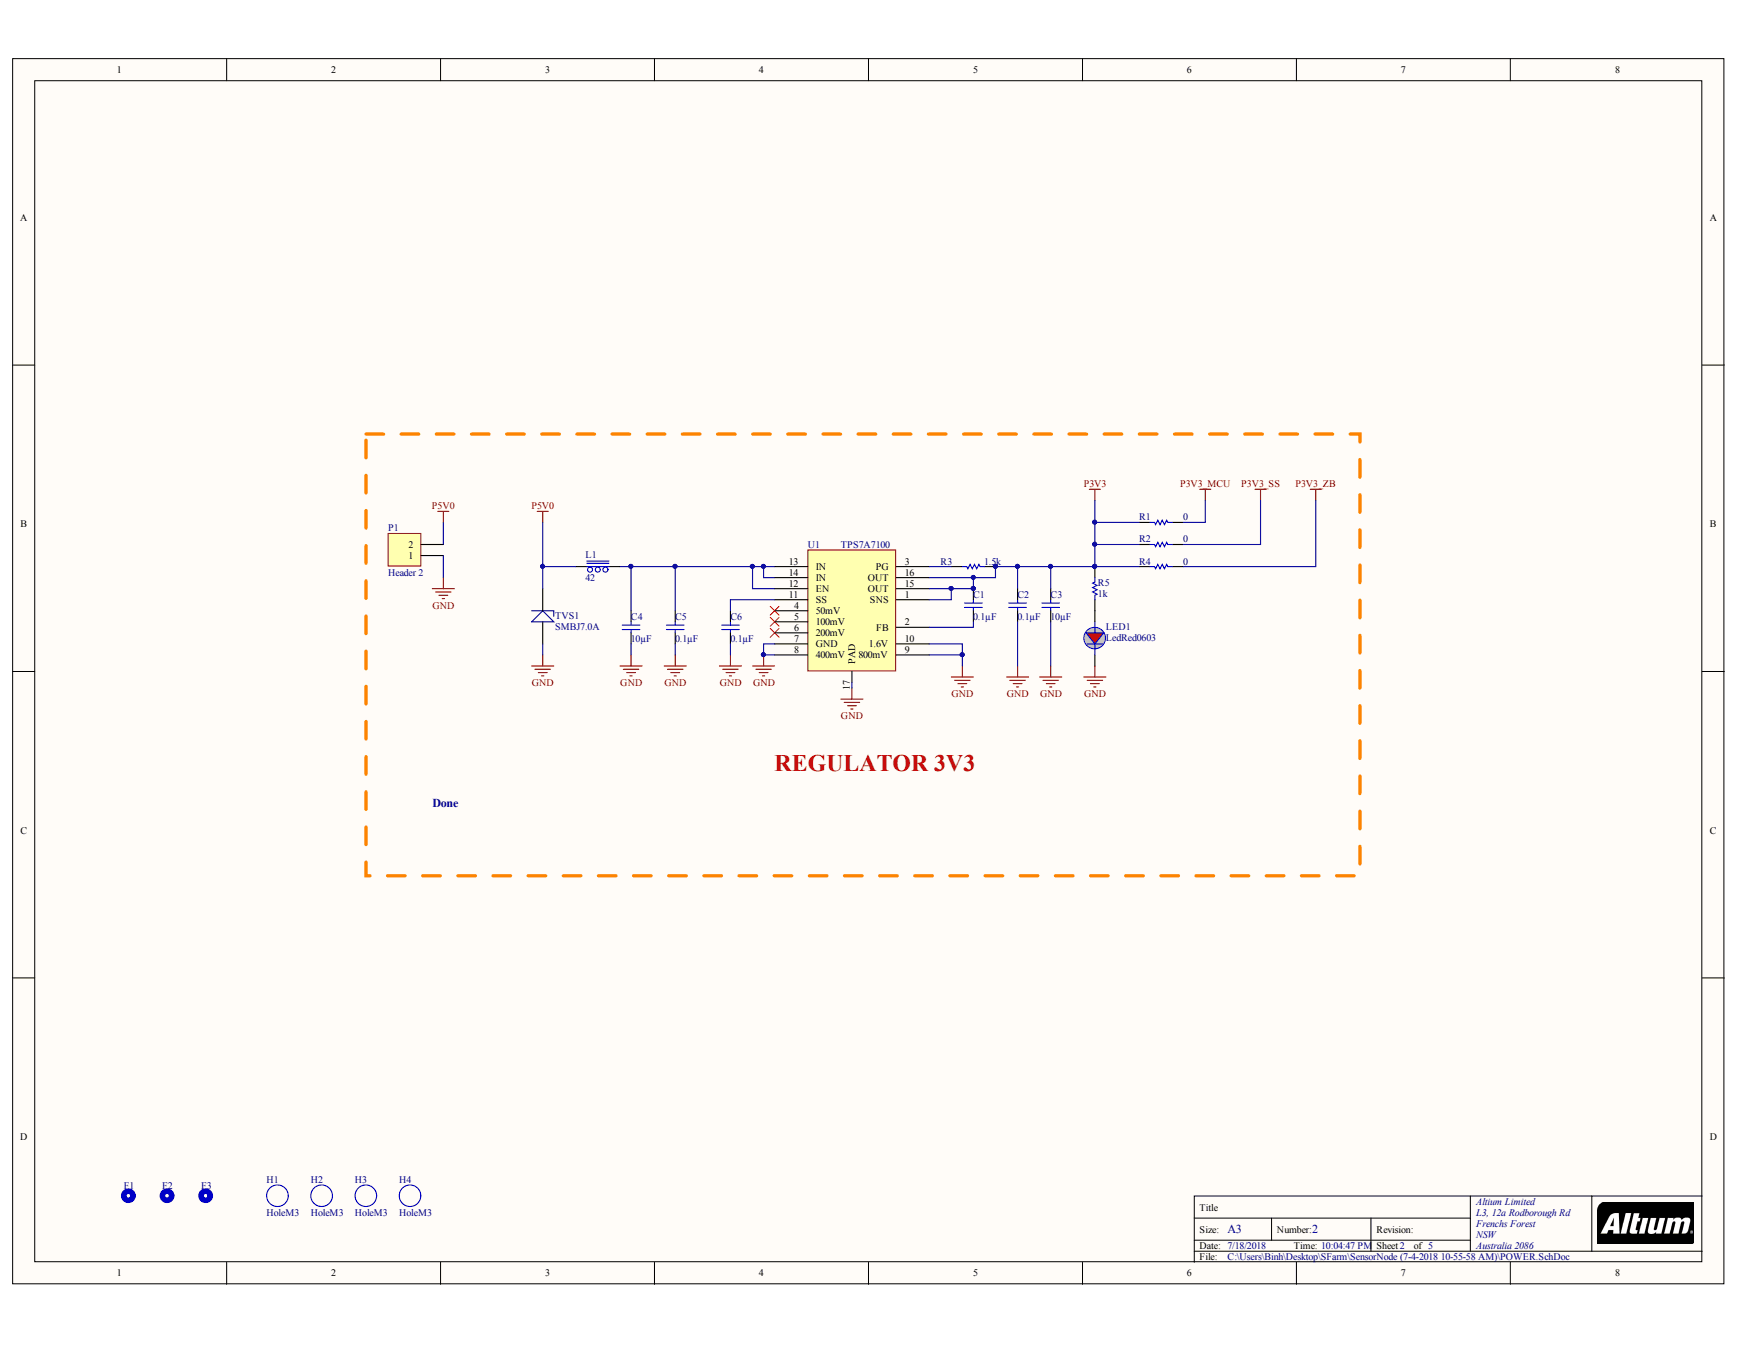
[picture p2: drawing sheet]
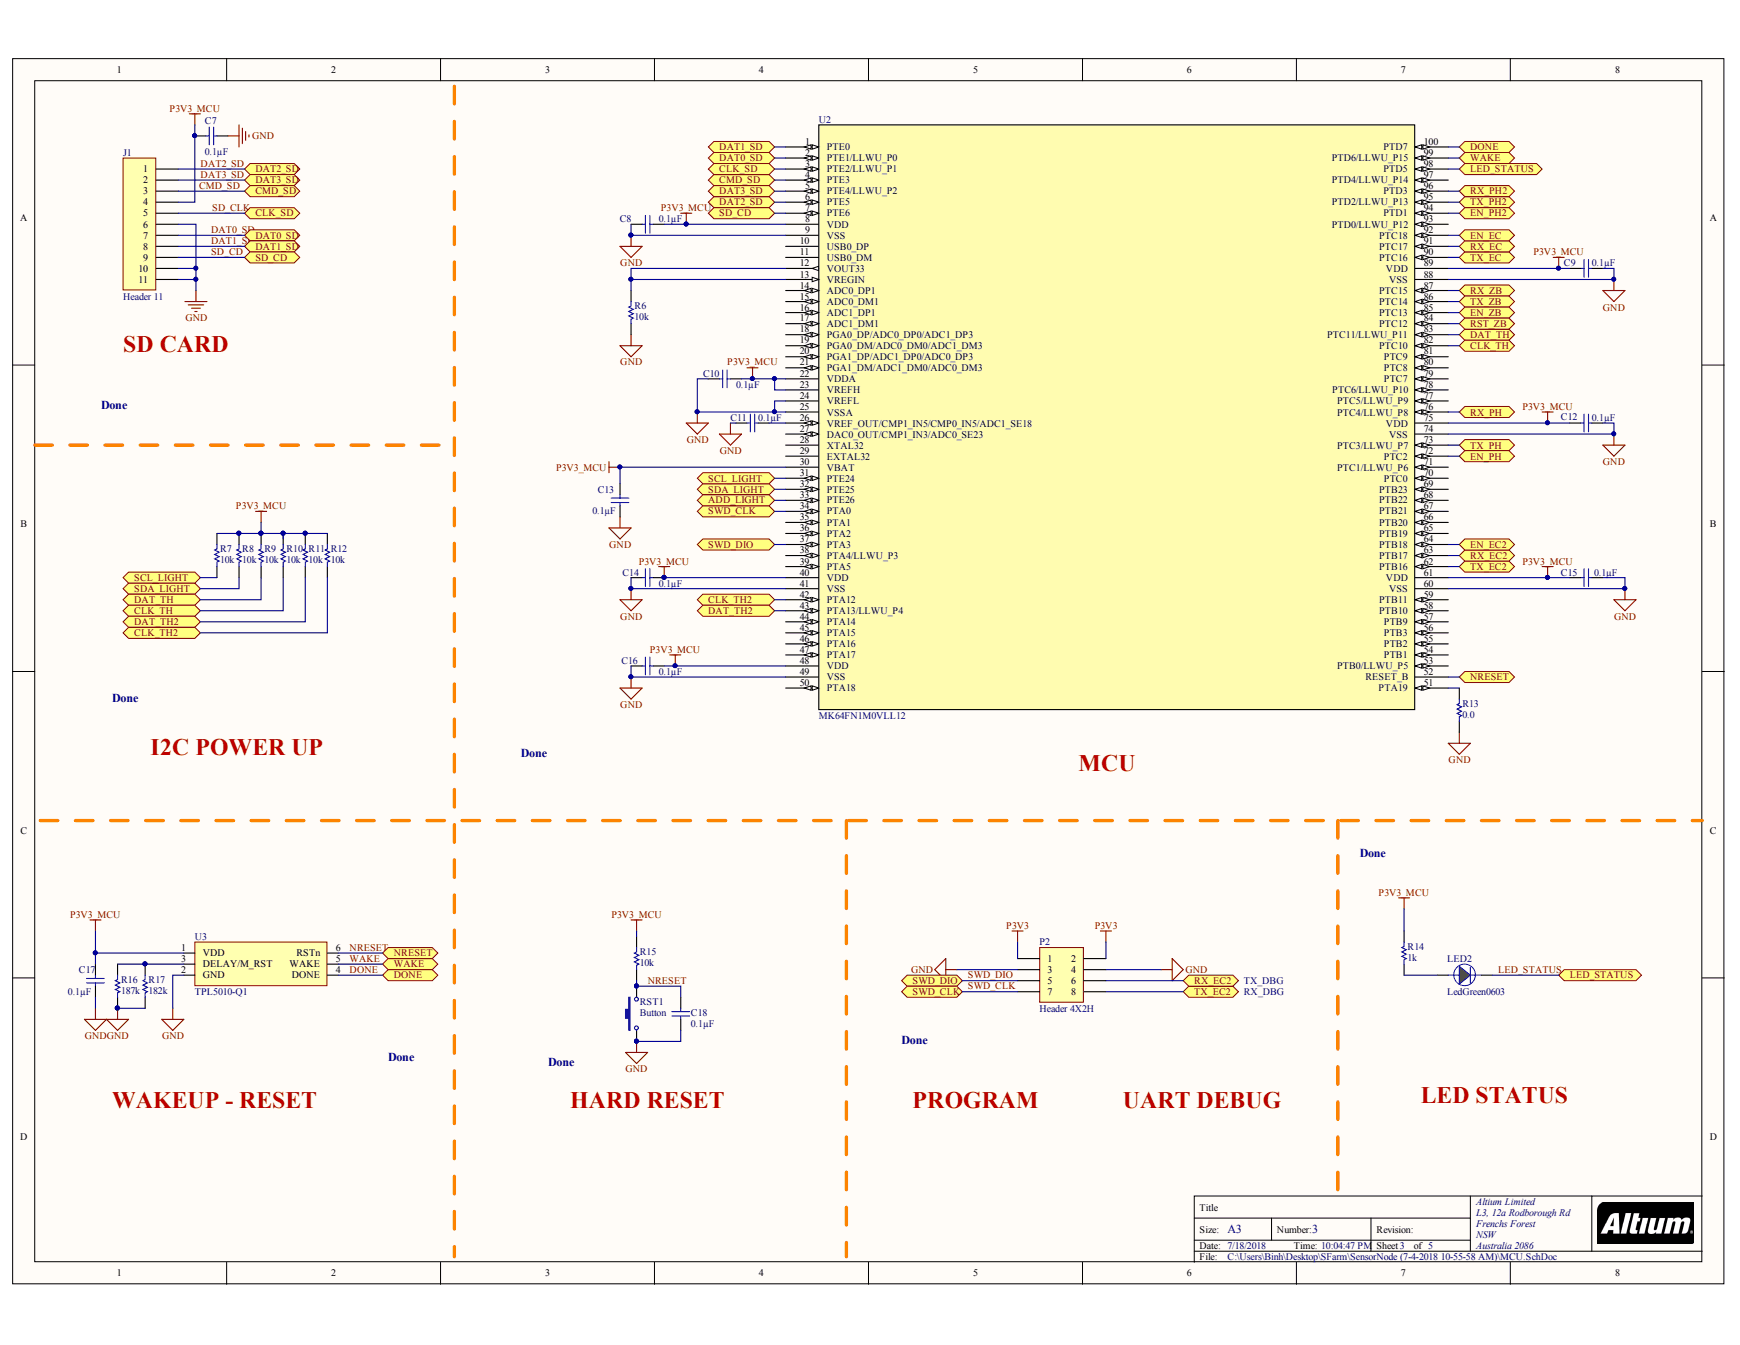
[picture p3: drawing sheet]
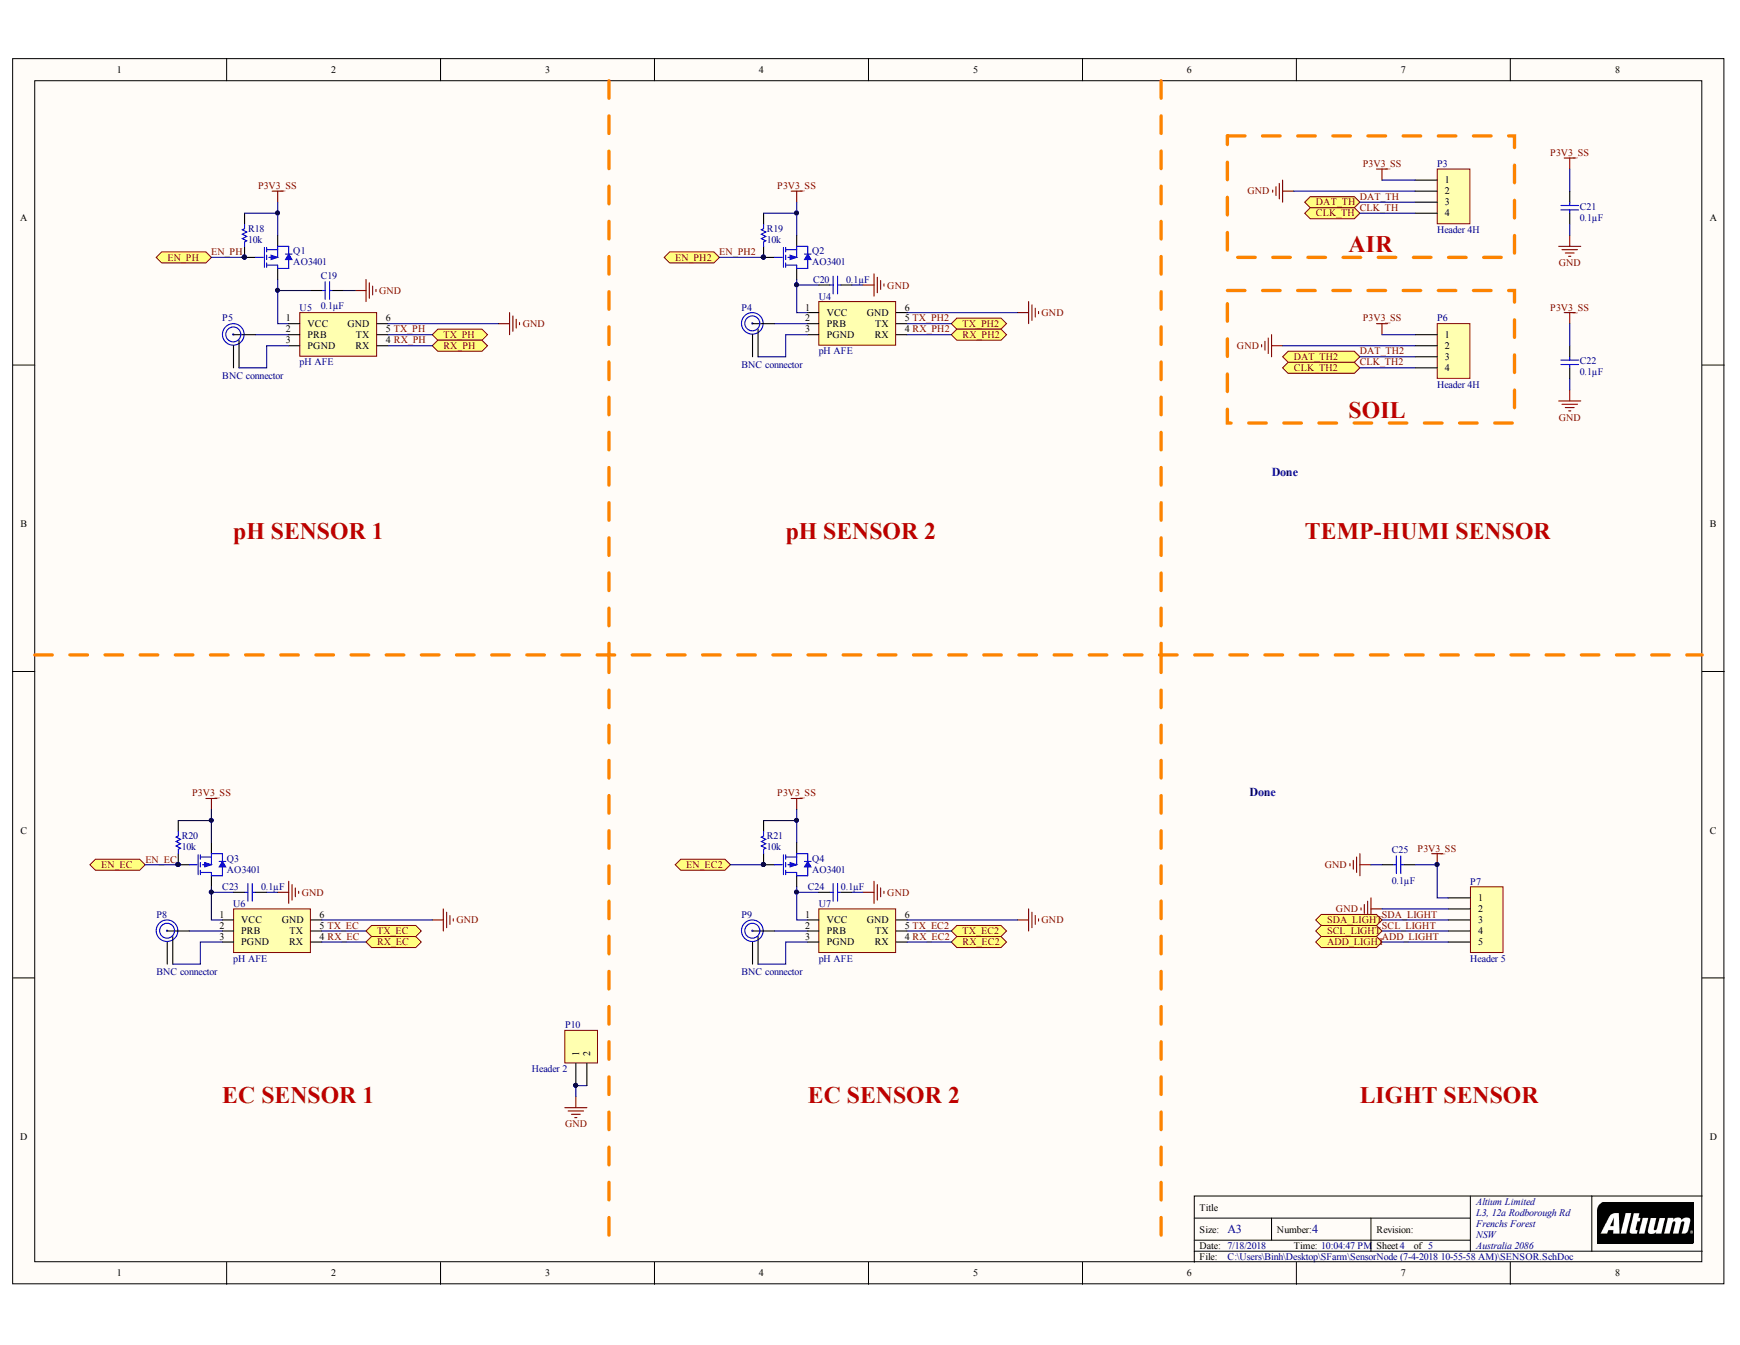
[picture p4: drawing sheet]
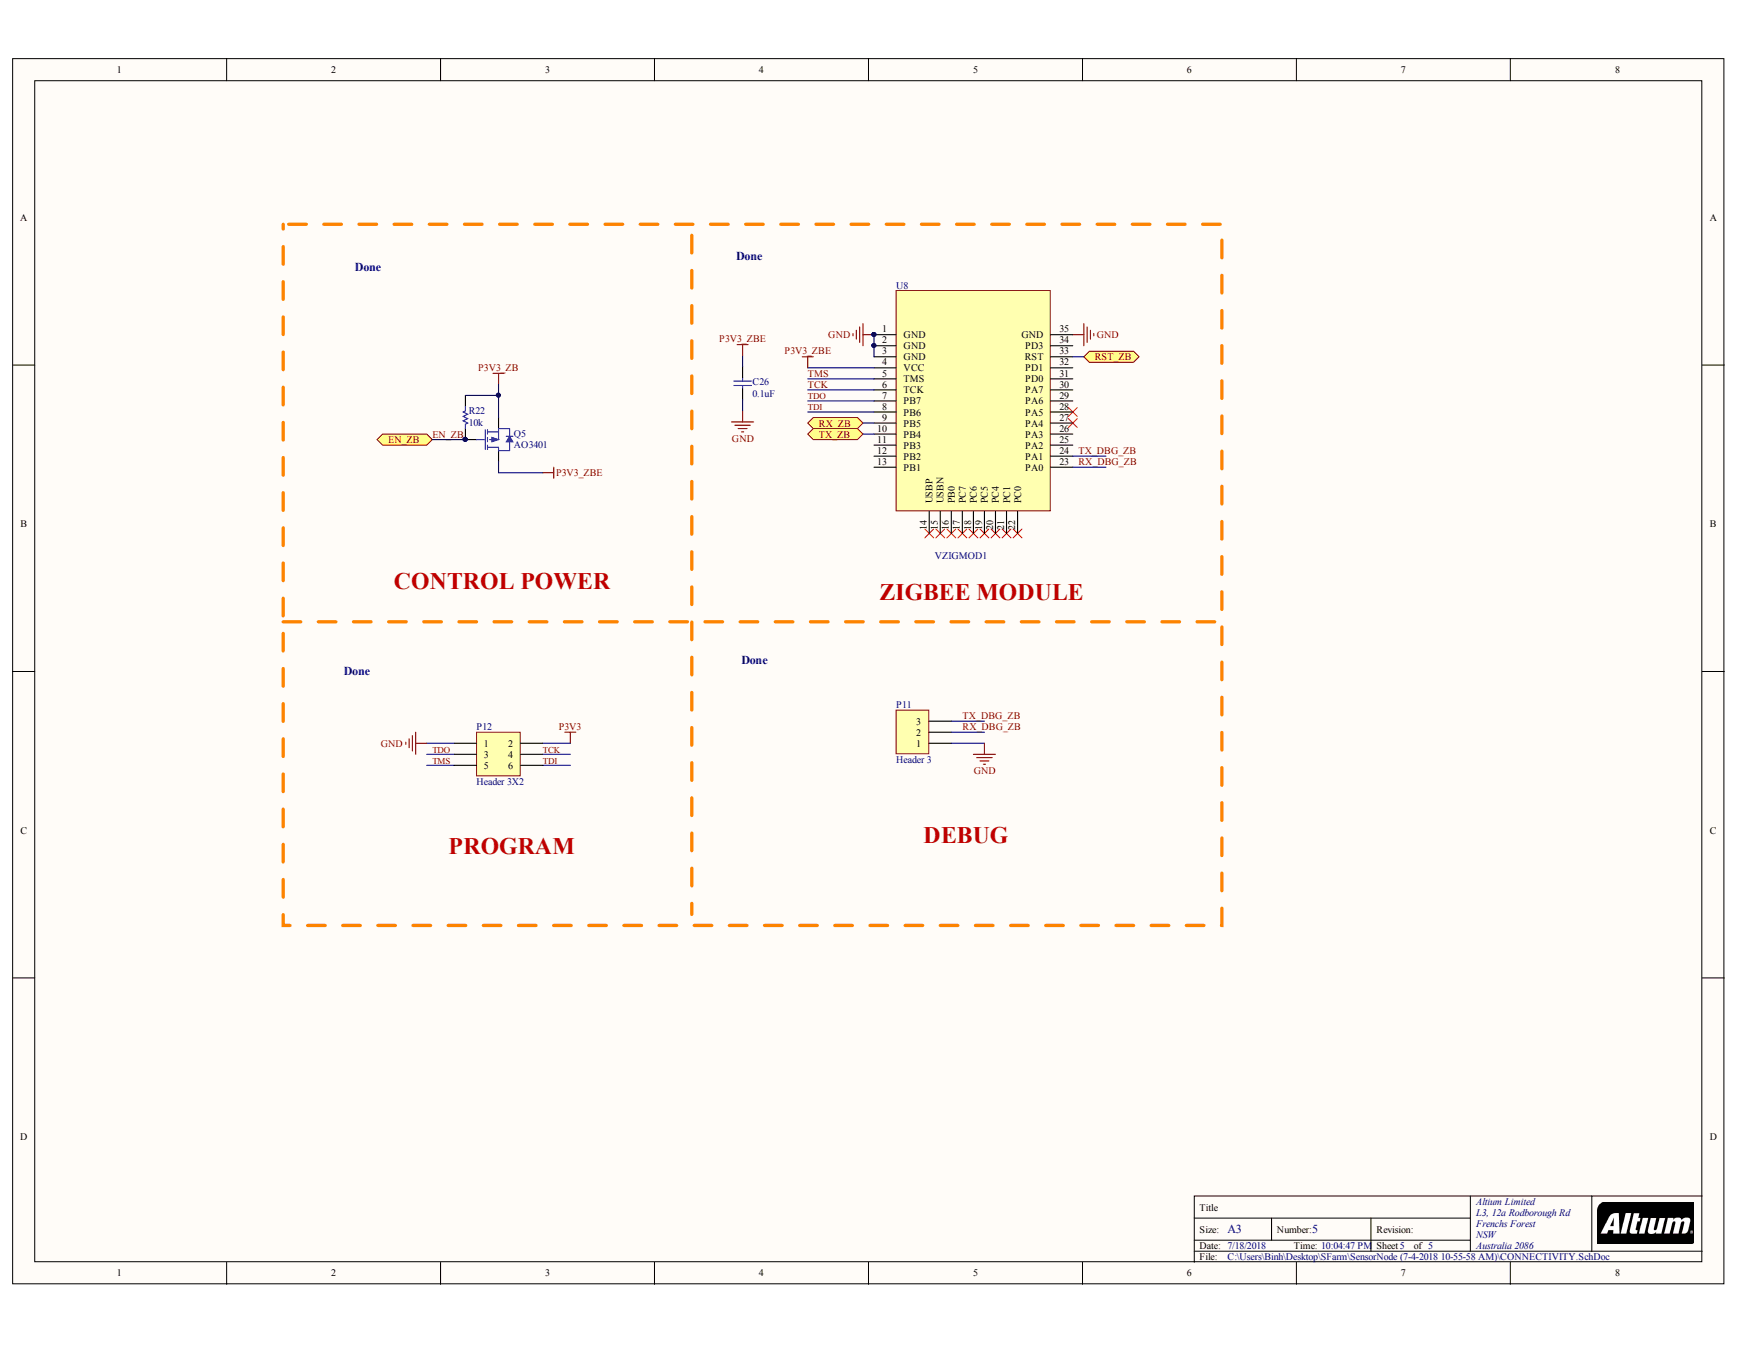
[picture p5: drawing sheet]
# Altium project SensorNode.PrjPcb
5 sheets, 86 parts. Net scope: flat (ports and power ports of the same name join across sheets).
Board file: SFarm.PcbDoc
Sheets:
  BLOCK DIAGRAM.SchDoc
    [1] = POWER.SchDoc
    [2] = MCU.SchDoc
    [3] = CONNECTIVITY.SchDoc
    [4] = SENSOR.SchDoc

## Sheet BLOCK DIAGRAM.SchDoc
size A3; Organization: Altium Limited; Address1: L3, 12a Rodborough Rd; Address2: Frenchs Forest; Address3: NSW; Address4: Australia 2086; DocumentNumber: 1; SheetNumber: 1; SheetTotal: 5

### Sub-sheets
[1] = POWER.SchDoc: no entries
[2] = MCU.SchDoc: no entries
[3] = CONNECTIVITY.SchDoc: no entries
[4] = SENSOR.SchDoc: no entries

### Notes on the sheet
- EC SENSOR
- EC AFE 2
- UART 0
- UART 4
- ZIGBEE/SUB1GHZ
- EC AFE 1
- UART 3
- UART DEBUG
- PH SENSOR
- pH AFE 2
- UART 2
- Nano TIMER
- pH AFE 1
- UART 1
- MCU
- I2C
- SPI
- SD CARD
- TEMP-HUMI (SOIL)
- TEMP - HUMI (AIR)
- SENSOR
- LIGHT SENSOR
- (AIR)
- 3V3
- 5V to 3V3 REGULATOR

## Sheet POWER.SchDoc
size A3; Organization: Altium Limited; Address1: L3, 12a Rodborough Rd; Address2: Frenchs Forest; Address3: NSW; Address4: Australia 2086; DocumentNumber: 2; SheetNumber: 2; SheetTotal: 5

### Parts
C1  0.1µF  [C0402M]
C2  0.1µF  [C0402M]
C3  10µF  [0805 cap]
C4  10µF  [0805 cap]
C5  0.1µF  [C0402M]
C6  0.1µF  [C0402M]
F1  (no value)  [fiducials]
F2  (no value)  [fiducials]
F3  (no value)  [fiducials]
H1  HoleM3  [HOLEM3via]
H2  HoleM3  [HOLEM3via]
H3  HoleM3  [HOLEM3via]
H4  HoleM3  [HOLEM3via]
L1  42  [0805F]
LED1  LedRed0603  [0603LED-RED]
P1  Header 2  [HED2T]
R1  0  [R0805M]
R2  0  [R0805M]
R3  1.5k  [R0603M]
R4  0  [R0805M]
R5  1k  [R0603M]
TVS1  SMBJ7.0A  [DIOM4436X26N]
U1  TPS7A7100  [QFN16]

### Blocks framed on the sheet
REGULATOR 3V3: C1-C6 L1 LED1 P1 R1-R5 TVS1 U1

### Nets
GND: C2.1 C3.1 C4.1 C5.1 C6.1 LED1.2(Katot) P1.1 TVS1.1 U1.7(GND) U1.8(400mV) U1.9(800mV) U1.10(1.6V) U1.17(PAD)
P3V3: C1.2 C2.2 C3.2 R1.1 R2.1 R3.2 R4.1 R5.2 U1.1(SNS) U1.15(OUT) U1.16(OUT)
P3V3_MCU: R1.2
P3V3_SS: R2.2
P3V3_ZB: R4.2
P5V0: L1.1 P1.2 TVS1.2
NetC1_1: C1.1 U1.2(FB)
NetC4_2: C4.2 C5.2 L1.2 U1.12(EN) U1.13(IN) U1.14(IN)
NetC6_2: C6.2 U1.11(SS)
NetLED1_1: LED1.1(anot) R5.1
NetR3_1: R3.1 U1.3(PG)

Not connected (* = marked no-connect by the designer): U1 4(50mV)* 5(100mV)* 6(200mV)*

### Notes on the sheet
- Done

## Sheet MCU.SchDoc
size A3; Organization: Altium Limited; Address1: L3, 12a Rodborough Rd; Address2: Frenchs Forest; Address3: NSW; Address4: Australia 2086; DocumentNumber: 3; SheetNumber: 3; SheetTotal: 5

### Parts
C7  0.1µF  [C0402M]
C8  0.1µF  [C0402M]
C9  0.1µF  [C0402M]
C10  0.1µF  [C0402M]
C11  0.1µF  [C0402M]
C12  0.1µF  [C0402M]
C13  0.1µF  [C0402M]
C14  0.1µF  [C0402M]
C15  0.1µF  [C0402M]
C16  0.1µF  [C0402M]
C17  0.1µF  [C0402M]
C18  0.1µF  [C0402M]
J1  Header 11  [TF_V3]
LED2  LedGreen0603  [0603LED-GREEN]
P2  Header 4X2H  [HDR2X4]
R6  10k  [R0603M]
R7  10k  [R0603M]
R8  10k  [R0603M]
R9  10k  [R0603M]
R10  10k  [R0603M]
R11  10k  [R0603M]
R12  10k  [R0603M]
R13  0.0  [R0603M]
R14  1k  [R0603M]
R15  10k  [R0603M]
R16  187k  [R0603M]
R17  182k  [R0603M]
RST1  Button  [SWSMD]
U2  MK64FN1M0VLL12  [LQFP-100_14X14X1]
U3  TPL5010-Q1  [SOT23-6]

### Ports
ADD_LIGHT, CLK_SD, CLK_TH, CLK_TH2, CMD_SD, DAT0_SD, DAT1_SD, DAT2_SD, DAT3_SD, DAT_TH, DAT_TH2, DONE, EN_EC, EN_EC2, EN_PH, EN_PH2, EN_ZB, LED_STATUS, NRESET, RST_ZB, RX_EC, RX_EC2, RX_PH, RX_PH2, RX_ZB, SCL_LIGHT, SD_CD, SDA_LIGHT, SWD_CLK, SWD_DIO, TX_EC, TX_EC2, TX_PH, TX_PH2, TX_ZB, WAKE

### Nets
GND: C7.2 C8.2 C9.2 C10.2 C11.2 C12.2 C13.2 C14.1 C15.2 C16.1 C17.1 C18.1 J1.6 J1.10 J1.11 P2.3 P2.4 R6.1 R13.1 R16.1 R17.1 RST1.1 U2.9(VSS) U2.24(VREFL) U2.25(VSSA) U2.41(VSS) U2.49(VSS) U2.60(VSS) U2.74(VSS) U2.88(VSS) U3.2(GND)
P3V3: P2.1 P2.2
P3V3_MCU: C7.1 C8.1 C9.1 C10.1 C12.1 C13.1 C14.2 C15.1 C16.2 C17.2 J1.4 R7.2 R8.2 R9.2 R10.2 R11.2 R12.2 R14.1 R15.1 U2.8(VDD) U2.22(VDDA) U2.23(VREFH) U2.30(VBAT) U2.40(VDD) U2.48(VDD) U2.61(VDD) U2.75(VDD) U2.89(VDD) U3.1(VDD)
ADD_LIGHT: U2.33(PTE26) ; port ADD_LIGHT
CLK_TH: R10.1 U2.82(PTC10) ; port CLK_TH
CLK_TH2: R12.1 U2.42(PTA12) ; port CLK_TH2
CMD_SD: J1.3 U2.4(PTE3) ; port CMD_SD
DAT0_SD: J1.7 U2.2(PTE1/LLWU_P0) ; port DAT0_SD
DAT1_SD: J1.8 U2.1(PTE0) ; port DAT1_SD
DAT2_SD: J1.1 U2.6(PTE5) ; port DAT2_SD
DAT3_SD: J1.2 U2.5(PTE4/LLWU_P2) ; port DAT3_SD
DAT_TH: R9.1 U2.83(PTC11/LLWU_P11) ; port DAT_TH
DAT_TH2: R11.1 U2.43(PTA13/LLWU_P4) ; port DAT_TH2
DONE: U2.100(PTD7) U3.4(DONE) ; port DONE
EN_EC: U2.92(PTC18) ; port EN_EC
EN_PH: U2.72(PTC2) ; port EN_PH
EN_PH2: U2.94(PTD1) ; port EN_PH2
EN_ZB: U2.85(PTC13) ; port EN_ZB
LED_STATUS: LED2.2(Katot) U2.98(PTD5) ; port LED_STATUS
NRESET: C18.2 R15.2 RST1.2 U2.52(RESET_B) U3.6(RSTn) ; port NRESET
RX_EC: U2.91(PTC17) ; port RX_EC
RX_EC2: P2.6 U2.63(PTB17) ; port RX_EC2
RX_PH: U2.76(PTC4/LLWU_P8) ; port RX_PH
RX_PH2: U2.96(PTD3) ; port RX_PH2
SCL_LIGHT: R7.1 U2.31(PTE24) ; port SCL_LIGHT
SD_CD: J1.9 ; port SD_CD
SD_CLK: J1.5 U2.3(PTE2/LLWU_P1) ; port CLK_SD
SDA_LIGHT: R8.1 U2.32(PTE25) ; port SDA_LIGHT
SWD_CLK: P2.7 U2.34(PTA0) ; port SWD_CLK
SWD_DIO: P2.5 U2.37(PTA3) ; port SWD_DIO
TX_EC: U2.90(PTC16) ; port TX_EC
TX_EC2: P2.8 U2.62(PTB16) ; port TX_EC2
TX_PH: U2.73(PTC3/LLWU_P7) ; port TX_PH
TX_PH2: U2.95(PTD2/LLWU_P13) ; port TX_PH2
WAKE: U2.99(PTD6/LLWU_P15) U3.5(WAKE) ; port WAKE
NetC11_1: C11.1 U2.26(VREF_OUT/CMP1_IN5/CMP0_IN5/ADC1_SE18)
NetLED2_1: LED2.1(anot) R14.2
NetQ4_1: U2.64(PTB18) ; port EN_EC2
NetR6_2: R6.2 U2.12(VOUT33) U2.13(VREGIN)
NetR13_2: R13.2 U2.51(PTA19)
NetR16_2: R16.2 R17.2 U3.3(DELAY/M_RST)
NetU2_84: U2.84(PTC12) ; port RST_ZB
NetU2_86: U2.86(PTC14) ; port TX_ZB
NetU2_87: U2.87(PTC15) ; port RX_ZB

Not connected (* = marked no-connect by the designer): U2 7(PTE6) 10(USB0_DP) 11(USB0_DM) 14(ADC0_DP1) 15(ADC0_DM1) 16(ADC1_DP1) 17(ADC1_DM1) 18(PGA0_DP/ADC0_DP0/ADC1_DP3) 19(PGA0_DM/ADC0_DM0/ADC1_DM3) 20(PGA1_DP/ADC1_DP0/ADC0_DP3) 21(PGA1_DM/ADC1_DM0/ADC0_DM3) 27(DAC0_OUT/CMP1_IN3/ADC0_SE23) 28(XTAL32) 29(EXTAL32) 35(PTA1) 36(PTA2) 38(PTA4/LLWU_P3) 39(PTA5) 44(PTA14) 45(PTA15) 46(PTA16) 47(PTA17) 50(PTA18) 53(PTB0/LLWU_P5) 54(PTB1) 55(PTB2) 56(PTB3) 57(PTB9) 58(PTB10) 59(PTB11) 65(PTB19) 66(PTB20) 67(PTB21) 68(PTB22) 69(PTB23) 70(PTC0) 71(PTC1/LLWU_P6) 77(PTC5/LLWU_P9) 78(PTC6/LLWU_P10) 79(PTC7) 80(PTC8) 81(PTC9) 93(PTD0/LLWU_P12) 97(PTD4/LLWU_P14)

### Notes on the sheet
- SD CARD
- Done
- I2C POWER UP
- MCU
- TX_DBG
- RX_DBG
- WAKEUP - RESET
- HARD RESET
- PROGRAM
- UART DEBUG
- LED STATUS

## Sheet CONNECTIVITY.SchDoc
size A3; Organization: Altium Limited; Address1: L3, 12a Rodborough Rd; Address2: Frenchs Forest; Address3: NSW; Address4: Australia 2086; DocumentNumber: 5; SheetNumber: 5; SheetTotal: 5

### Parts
C26  0.1uF  [C0402M]
P11  Header 3  [HDR1X3]
P12  Header 3X2  [HDR2X3]
Q5  AO3401  [SOT23-3N]
R22  10k  [R0603M]
U8  VZIGMOD1  [VZIGMOD2]

### Ports
EN_ZB, RST_ZB, RX_ZB, TX_ZB

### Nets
GND: C26.1 P11.1 P12.1 U8.1(GND) U8.2(GND) U8.3(GND) U8.35(GND)
P3V3: P12.2
P3V3_ZB: Q5.2(S) R22.2
P3V3_ZBE: C26.2 Q5.3(D) U8.4(VCC)
EN_ZB: Q5.1(G) R22.1 ; port EN_ZB
RX_DBG_ZB: P11.2 U8.23(PA0)
TCK: P12.4 U8.6(TCK)
TDI: P12.6 U8.8(PB6)
TDO: P12.3 U8.7(PB7)
TMS: P12.5 U8.5(TMS)
TX_DBG_ZB: P11.3 U8.24(PA1)
NetU2_84: U8.33(RST) ; port RST_ZB
NetU2_86: U8.10(PB4) ; port TX_ZB
NetU2_87: U8.9(PB5) ; port RX_ZB

Not connected (* = marked no-connect by the designer): U8 11(PB3) 12(PB2) 13(PB1) 14(USBP)* 15(USBN)* 16(PB0)* 17(PC7)* 18(PC6)* 19(PC5)* 20(PC4)* 21(PC1)* 22(PC0)* 25(PA2) 26(PA3) 27(PA4)* 28(PA5)* 29(PA6) 30(PA7) 31(PD0) 32(PD1) 34(PD3)

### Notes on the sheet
- Done
- CONTROL POWER
- ZIGBEE MODULE
- PROGRAM
- DEBUG

## Sheet SENSOR.SchDoc
size A3; Organization: Altium Limited; Address1: L3, 12a Rodborough Rd; Address2: Frenchs Forest; Address3: NSW; Address4: Australia 2086; DocumentNumber: 4; SheetNumber: 4; SheetTotal: 5

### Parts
C19  0.1µF  [C0402M]
C20  0.1µF  [C0402M]
C21  0.1µF  [C0402M]
C22  0.1µF  [C0402M]
C23  0.1µF  [C0402M]
C24  0.1µF  [C0402M]
C25  0.1µF  [C0402M]
P3  Header 4H  [TERMINAL4_5.08]
P4  BNC connector  [BNC]
P5  BNC connector  [BNC]
P6  Header 4H  [TERMINAL4_5.08]
P7  Header 5  [TERMINAL5_5.08]
P8  BNC connector  [BNC]
P9  BNC connector  [BNC]
P10  Header 2  [HED2T]
Q1  AO3401  [SOT23-3N]
Q2  AO3401  [SOT23-3N]
Q3  AO3401  [SOT23-3N]
Q4  AO3401  [SOT23-3N]
R18  10k  [R0603M]
R19  10k  [R0603M]
R20  10k  [R0603M]
R21  10k  [R0603M]
U4  pH AFE  [pH AFE]
U5  pH AFE  [pH AFE]
U6  pH AFE  [pH AFE]
U7  pH AFE  [pH AFE]

### Blocks framed on the sheet
AIR: P3
SOIL: P6

### Ports
ADD_LIGHT, CLK_TH, CLK_TH2, DAT_TH, DAT_TH2, EN_EC, EN_EC2, EN_PH, EN_PH2, RX_EC, RX_EC2, RX_PH, RX_PH2, SCL_LIGHT, SDA_LIGHT, TX_EC, TX_EC2, TX_PH, TX_PH2

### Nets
GND: C19.1 C20.1 C21.1 C22.1 C23.1 C24.1 C25.1 P3.2 P6.2 P7.2 P10.1 P10.2 U4.6(GND) U5.6(GND) U6.6(GND) U7.6(GND)
P3V3_SS: C21.2 C22.2 C25.2 P3.1 P6.1 P7.1 Q1.2(S) Q2.2(S) Q3.2(S) Q4.2(S) R18.2 R19.2 R20.2 R21.2
ADD_LIGHT: P7.5 ; port ADD_LIGHT
CLK_TH: P3.4 ; port CLK_TH
CLK_TH2: P6.4 ; port CLK_TH2
DAT_TH: P3.3 ; port DAT_TH
DAT_TH2: P6.3 ; port DAT_TH2
EN_EC: Q3.1(G) R20.1 ; port EN_EC
EN_PH: Q1.1(G) R18.1 ; port EN_PH
EN_PH2: Q2.1(G) R19.1 ; port EN_PH2
RX_EC: U6.4(RX) ; port RX_EC
RX_EC2: U7.4(RX) ; port RX_EC2
RX_PH: U5.4(RX) ; port RX_PH
RX_PH2: U4.4(RX) ; port RX_PH2
SCL_LIGHT: P7.4 ; port SCL_LIGHT
SDA_LIGHT: P7.3 ; port SDA_LIGHT
TX_EC: U6.5(TX) ; port TX_EC
TX_EC2: U7.5(TX) ; port TX_EC2
TX_PH: U5.5(TX) ; port TX_PH
TX_PH2: U4.5(TX) ; port TX_PH2
NetC19_2: C19.2 Q1.3(D) U5.1(VCC)
NetC20_2: C20.2 Q2.3(D) U4.1(VCC)
NetC23_2: C23.2 Q3.3(D) U6.1(VCC)
NetC24_2: C24.2 Q4.3(D) U7.1(VCC)
NetP4_1: P4.1 U4.2(PRB)
NetP4_2: P4.2 U4.3(PGND)
NetP5_1: P5.1 U5.2(PRB)
NetP5_2: P5.2 U5.3(PGND)
NetP8_1: P8.1 U6.2(PRB)
NetP8_2: P8.2 U6.3(PGND)
NetP9_1: P9.1 U7.2(PRB)
NetP9_2: P9.2 U7.3(PGND)
NetQ4_1: Q4.1(G) R21.1 ; port EN_EC2

Not connected (* = marked no-connect by the designer): P4 3; P5 3; P8 3; P9 3

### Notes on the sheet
- Done
- pH SENSOR 1
- pH SENSOR 2
- TEMP-HUMI SENSOR
- EC SENSOR 1
- EC SENSOR 2
- LIGHT SENSOR

## Nets that join several sheets
GND: POWER (13 pins), MCU (31 pins), CONNECTIVITY (7 pins), SENSOR (16 pins)
P3V3: POWER (11 pins), MCU (P2.1 P2.2), CONNECTIVITY (P12.2)
P3V3_MCU: POWER (R1.2), MCU (29 pins)
P3V3_SS: POWER (R2.2), SENSOR (14 pins)
P3V3_ZB: POWER (R4.2), CONNECTIVITY (Q5.2 R22.2)
ADD_LIGHT: MCU (U2.33), SENSOR (P7.5)
CLK_TH: MCU (R10.1 U2.82), SENSOR (P3.4)
CLK_TH2: MCU (R12.1 U2.42), SENSOR (P6.4)
DAT_TH: MCU (R9.1 U2.83), SENSOR (P3.3)
DAT_TH2: MCU (R11.1 U2.43), SENSOR (P6.3)
EN_EC: MCU (U2.92), SENSOR (Q3.1 R20.1)
EN_PH: MCU (U2.72), SENSOR (Q1.1 R18.1)
EN_PH2: MCU (U2.94), SENSOR (Q2.1 R19.1)
EN_ZB: MCU (U2.85), CONNECTIVITY (Q5.1 R22.1)
NetQ4_1: MCU (U2.64), SENSOR (Q4.1 R21.1)
NetU2_84: MCU (U2.84), CONNECTIVITY (U8.33)
NetU2_86: MCU (U2.86), CONNECTIVITY (U8.10)
NetU2_87: MCU (U2.87), CONNECTIVITY (U8.9)
RX_EC: MCU (U2.91), SENSOR (U6.4)
RX_EC2: MCU (P2.6 U2.63), SENSOR (U7.4)
RX_PH: MCU (U2.76), SENSOR (U5.4)
RX_PH2: MCU (U2.96), SENSOR (U4.4)
SCL_LIGHT: MCU (R7.1 U2.31), SENSOR (P7.4)
SDA_LIGHT: MCU (R8.1 U2.32), SENSOR (P7.3)
TX_EC: MCU (U2.90), SENSOR (U6.5)
TX_EC2: MCU (P2.8 U2.62), SENSOR (U7.5)
TX_PH: MCU (U2.73), SENSOR (U5.5)
TX_PH2: MCU (U2.95), SENSOR (U4.5)
